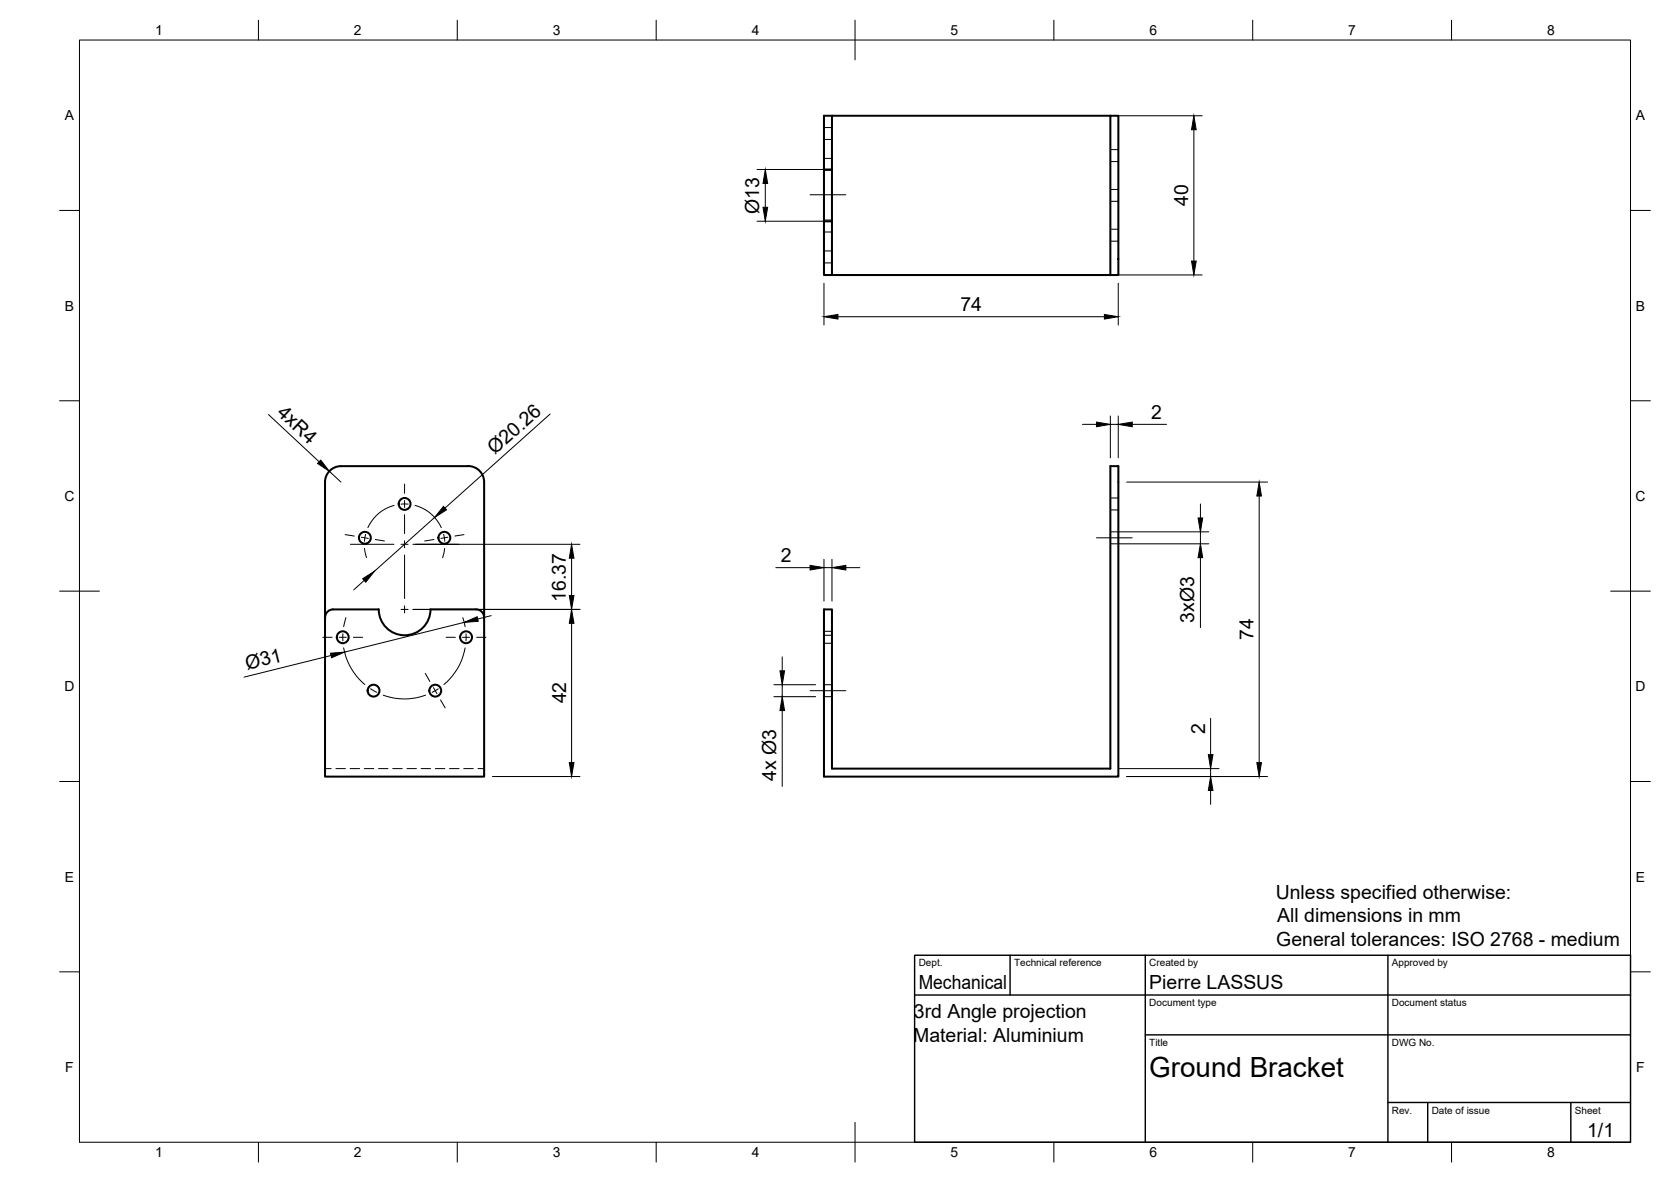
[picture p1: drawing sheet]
<svg xmlns="http://www.w3.org/2000/svg" width="420mm" height="297mm" viewBox="0 0 420 297" stroke-linecap="round" stroke-linejoin="round" font-family="sans-serif">
<!-- layer: Visible -->
<g fill="none" stroke="#000" stroke-width=".51">
<path d="M207.2 29.1h2v13.5h-2zM209.2 29.1h70M279.2 29.1h2v40h-2zM207.2 42.6v26.5h2v-13.5h-2M209.2 42.6v13M209.2 69.1h70M117.7 117.1h-32a4 4 0 0 0-4 4v34.1M117.7 117.1a4 4 0 0 1 4 4v34.1M81.7 155.2v40h40v-40M81.7 155.1a2 2 0 0 1 2-2h11.5a6.5 6.5 0 0 0 6.5 6.5 6.5 6.5 0 0 0 6.5-6.5h11.5a2 2 0 0 1 2 2M207.2 153.1h2v40.1h70v-76.1h2v78.1h-74z"/>
<circle cx="91.7" cy="135.1" r="1.49"/>
<circle cx="101.7" cy="126.6" r="1.49"/>
<circle cx="111.7" cy="135.1" r="1.49"/>
<circle cx="86.2" cy="160.1" r="1.49"/>
<circle cx="93.9" cy="173.6" r="1.49"/>
<circle cx="109.4" cy="173.6" r="1.49"/>
<circle cx="117.2" cy="160.1" r="1.49"/>
</g>
<!-- layer: Hidden -->
<g fill="none" stroke="#000" stroke-width=".25">
<path d="M207.2 39.8h2M207.2 32.1h2M207.2 35h2M279.2 37.6h2M207.2 42.8h2M207.2 55.3h2M207.2 58.3h2M279.2 57.6h2M279.2 50.6h2M279.2 47.6h2M279.2 40.6h2M207.2 63.1h2"/>
<path d="M207.2 66.1h2M279.2 60.6h2M279.2 136.7h2M279.2 133.7h2M279.2 128.2h2M279.2 125.1h2M207.2 158.7h2M207.2 159.6h2M207.2 161.7h2M207.2 172.1h2M207.2 175.1h2M81.7 193.2h1.6"/>
<path d="M84.5 193.2h2.3M88 193.2h2.4M91.6 193.2h2.4M95.2 193.2h2.4M98.7 193.2h2.4M102.3 193.2h2.4M105.9 193.2h2.4M109.5 193.2h2.3M113 193.2h2.4M116.6 193.2h2.4M120.2 193.2h1.5"/>
</g>
<!-- layer: BORDER -->
<g fill="none" stroke="#000" stroke-width=".25">
<path d="M20 10.1h390v276.9h-390zM65 5.1v5M115 5.1v5M165 5.1v5M215 5.1v10M265 5.1v5M315 5.1v5M365 5.1v5M15 52.9h5M410 52.9h5M15 100.7h5M410 100.7h5"/>
<path d="M15 148.6h10M405 148.6h10M15 196.4h5M410 196.4h5M15 244.2h5M410 244.2h5M65 287v5M115 287v5M165 287v5M215 282.1v9.9M265 287v5M315 287v5"/>
<path d="M365 287v5"/>
</g>
<!-- layer: TITLEBLOCK -->
<path d="M230 240.1h180v46.9h-180zM230 250h180M254 240.1v9.9M288 240.1v46.9M349 240.1v46.9M288 260.1h122M349 277.1h61M359 277.1v9.9M395 277.1v9.9" fill="none" stroke="#000" stroke-width=".36"/>
<!-- layer: FD_Dimensions -->
<g fill="none" stroke="#000" stroke-width=".25">
<path d="M281.3 29.1h21M300.2 32.6v33M190.3 55.6h16.8M190.3 42.6h16.8M192.4 46.1v6M207.2 71.2v10.5M210.7 79.6h67M281.2 71.2v10.5M281.3 69.1h21M67.5 104.2l12.7 11.8M82.8 118.4l2.9 2.7M138.3 104l-26.4 23.7"/>
<path d="M272.2 106.6h3.5M279.2 104.5v10.5M279.2 106.6h2M281.2 104.5v10.5M284.7 106.6h8.6M103.8 136.8h42M109.3 130l-15.1 13.5M281.3 133.7h22.6M281.3 136.7h22.6M283.3 121.1h35.4M301.8 126.6v3.6M301.8 133.7v3"/>
<path d="M316.6 124.7v67M91.6 145.9l-2.6 2.3M103.8 153.1h42M116.7 156.4l-30.1 7.5M123.5 154.7l-3.4 .9M143.7 140.3v9.4M143.7 156.6v35.1M195.1 142.6h8.6M207.2 140.6v10.5M207.2 142.6h2M209.2 140.6v10.5M212.7 142.6h3.5"/>
<path d="M301.8 140.2v17.5M83.2 164.7l-21.8 5.5M194.6 172.1h10.5M194.6 175.1h10.5M196.7 165.1v3.5M196.7 172.1v3M196.7 178.6v19M123.8 195.1h22M281.3 193.2h25.2M283.3 195.1h35.4M304.4 180.5v9.1M304.4 193.2v1.9"/>
<path d="M304.4 198.7v3.4"/>
</g>
<g fill="#000" stroke="#000" stroke-width=".25">
<path d="M300.2 29.1l.6 3.5h-1.2zM191.9 52.1h1.1l-.6 3.5zM192.4 42.6l.6 3.5h-1.1zM207.2 79.6l3.5-.6v1.2zM277.7 79l3.5 .6-3.5 .6zM299.6 65.6h1.2l-.6 3.5zM80.6 115.6l2.2 2.8-3-1.9zM275.7 106.1l3.5 .5-3.5 .6zM281.2 106.6l3.5-.5v1.1zM111.5 127.3l.8 .8-3 1.9zM301.2 130.2h1.2l-.6 3.5zM316.6 121.1l.6 3.6h-1.2z"/>
<path d="M91.2 145.4l3-1.9-2.2 2.8zM116.7 156.4l3.3-1.4 .2 1.1zM143.7 153.1l.6 3.5h-1.1zM143.2 149.7h1.1l-.6 3.4zM143.7 136.8l.6 3.5h-1.1zM203.7 142.1l3.5 .5-3.5 .6zM209.2 142.6l3.5-.5v1.1zM301.8 136.7l.6 3.5h-1.2zM83.1 164.2l3.5-.3-3.2 1.4zM196.1 168.6h1.2l-.6 3.5zM196.7 175.1l.6 3.5h-1.2zM143.2 191.7h1.1l-.6 3.4z"/>
<path d="M304.4 195.1l.6 3.6h-1.2zM303.8 189.6h1.2l-.6 3.6zM316 191.7h1.2l-.6 3.4z"/>
</g>
<!-- layer: Smart Centers -->
<g fill="none" stroke="#000" stroke-width=".25">
<path d="M203.7 48.9h9M86.8 134.4l2.3 .3M88.1 136.8h10.9M90.8 135l1.8 .3M91.7 137.8l.5 2.3M91.9 134.3l-.3 1.7M94.4 135.6l2.3 .4M99.1 127a10.1 10.1 0 0 0-6.6 5.6M100.8 136.8h1.8M101.7 121.7v2.3M101.7 125.8v1.7M101.7 129.3v4.8"/>
<path d="M101.7 135.9v1.8M101.7 139.5v10.9M102.6 126.7h-1.8M104.4 127a10.1 10.1 0 0 1 6.6 5.6M104.4 136.8h11M109.1 135.6l-2.3 .4M111.6 134.3l.2 1.7M111.8 137.8l-.5 2.3M112.6 135l-1.8 .3M116.7 134.4l-2.3 .3M275.7 135.2h9M86.2 159.3v1.7"/>
<path d="M87 155.2l-.6 2.3M100.8 153.1h1.8M101.7 152.3v1.7M116.4 155.2l.5 2.3M117.2 159.3v1.7M81.2 160.2h2.3M85.3 160.2h1.8M86.4 162.8a15.7 15.7 0 0 0 5.3 9.2M88.9 160.2h2.3M93.2 173.1l1.5 .9M96.4 174.7a15.3 15.3 0 0 0 10.6 0M106.9 169.2l1.2 2"/>
<path d="M109 172.8l.9 1.5M110.2 173.1l-1.5 .9M110.8 175.9l1.1 2M112.2 160.2h2.3M116.3 160.2h1.8M116.9 162.8a15.3 15.3 0 0 1-5.3 9.2M119.9 160.2h2.3M203.7 173.6h9"/>
</g>
<text font-size="7" x="289" y="270.6">Ground Bracket</text>
<g font-size="4.9">
<text x="190.9" y="53.7" transform="rotate(-90 190.9 53.7)">Ø13</text>
<text x="298.7" y="51.7" transform="rotate(-90 298.7 51.7)">40</text>
<text x="241.5" y="78.2">74</text>
<text x="69.4" y="104.1" transform="rotate(43 69.4 104.1)">4xR4</text>
<text x="289.4" y="105.2">2</text>
<text x="124.5" y="114.4" transform="rotate(-42 124.5 114.4)">Ø20.26</text>
<text x="196.3" y="141.3">2</text>
<text x="142.3" y="151.2" transform="rotate(-90 142.3 151.2)">16.37</text>
<text x="300.3" y="156.5" transform="rotate(-90 300.3 156.5)">3xØ3</text>
<text x="315.2" y="160.9" transform="rotate(-90 315.2 160.9)">74</text>
<text x="62.1" y="168.4" transform="rotate(-14 62.1 168.4)">Ø31</text>
<text x="142.3" y="176.8" transform="rotate(-90 142.3 176.8)">42</text>
<text x="303" y="184.4" transform="rotate(-90 303 184.4)">2</text>
<text x="195.2" y="196.3" transform="rotate(-90 195.2 196.3)">4x Ø3</text>
<text x="320.8" y="225.9">Unless specified otherwise:</text>
<text x="321.2" y="231.8">All dimensions in mm</text>
<text x="320.9" y="237.7">General tolerances: ISO 2768 - medium</text>
<text x="231" y="248.5">Mechanical</text>
<text x="289" y="248.5">Pierre LASSUS</text>
<text x="229.8" y="255.9">3rd Angle projection</text>
<text x="229.6" y="261.7">Material: Aluminium</text>
<text x="399.1" y="285.7">1/1</text>
</g>
<g font-size="3.5">
<text x="39" y="8.8">1</text>
<text x="89" y="8.8">2</text>
<text x="139" y="8.8">3</text>
<text x="189" y="8.8">4</text>
<text x="239" y="8.8">5</text>
<text x="289" y="8.8">6</text>
<text x="339" y="8.8">7</text>
<text x="389" y="8.8">8</text>
<text x="16.3" y="30.2">A</text>
<text x="411.3" y="30.2">A</text>
<text x="16.3" y="78">B</text>
<text x="411.3" y="78">B</text>
<text x="16.2" y="125.9">C</text>
<text x="411.2" y="125.9">C</text>
<text x="16.2" y="173.7">D</text>
<text x="411.2" y="173.7">D</text>
<text x="16.3" y="221.6">E</text>
<text x="411.3" y="221.6">E</text>
<text x="16.4" y="269.4">F</text>
<text x="411.4" y="269.4">F</text>
<text x="39" y="290.8">1</text>
<text x="89" y="290.8">2</text>
<text x="139" y="290.8">3</text>
<text x="189" y="290.8">4</text>
<text x="239" y="290.8">5</text>
<text x="289" y="290.8">6</text>
<text x="339" y="290.8">7</text>
<text x="389" y="290.8">8</text>
</g>
<g font-size="2.5">
<text x="231" y="242.9">Dept.</text>
<text x="255" y="242.9">Technical reference</text>
<text x="289" y="242.9">Created by</text>
<text x="350" y="242.9">Approved by</text>
<text x="289" y="252.8">Document type</text>
<text x="350" y="252.8">Document status</text>
<text x="289" y="262.9">Title</text>
<text x="350" y="262.9">DWG No.</text>
<text x="350" y="279.9">Rev.</text>
<text x="360" y="279.9">Date of issue</text>
<text x="396" y="279.9">Sheet</text>
</g>
</svg>
